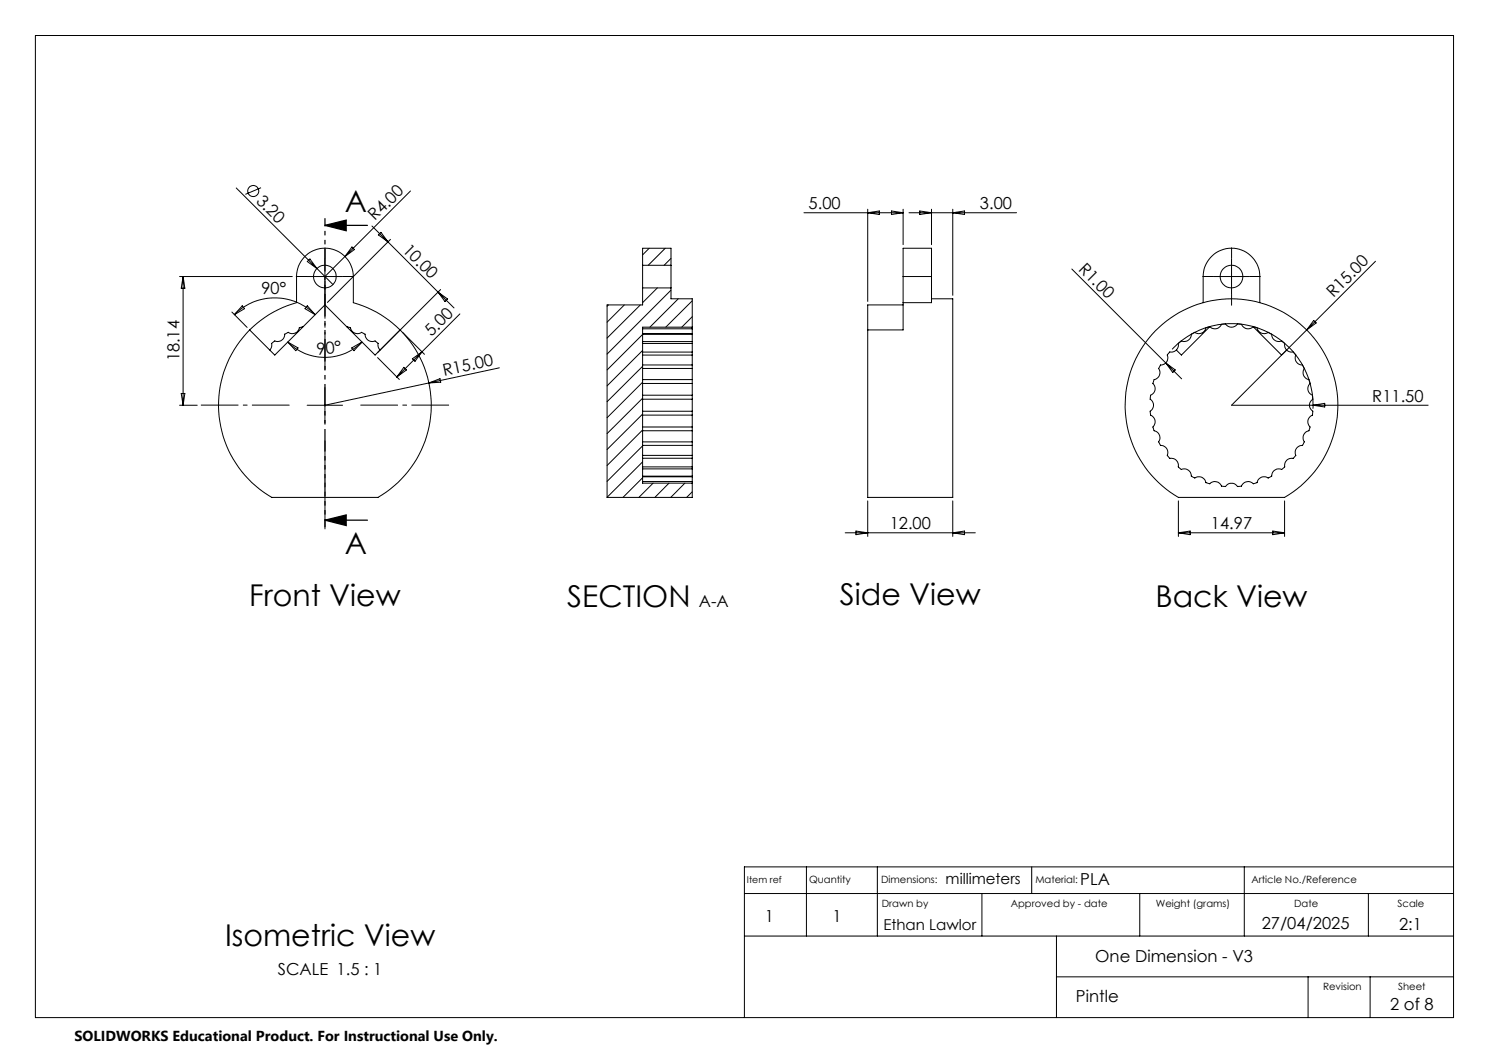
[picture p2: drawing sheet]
<svg xmlns="http://www.w3.org/2000/svg" width="420mm" height="297mm" viewBox="0 0 420 297" stroke-linecap="round" stroke-linejoin="round" font-family="sans-serif">
<g fill="none" stroke="#000" stroke-width=".28">
<path d="M10 10h400v277h-400zM66.6 53l27.3 27.3M73.6 52.9l-4.4 1.9M115.8 53.9l-24.1 24.1M244.8 59v26M251.5 59.5l3.2 .5-3.2 .5zM254.7 59v10M259.4 59.5l3.3 .5-3.3 .5zM262.7 59v10M268.7 59v24.3M50.7 78h31.7M51.6 78v36.3"/>
<path d="M51.6 78l.5 3.3h-1zM86.6 78h10M86.7 73.8l.7-.7 2 2.6zM91.7 73v10M99.3 69.7l.7 .7-2.7 2zM104.9 63.7l4.5 4.5M106.7 66.2l.8-.7 1.9 2.7zM109.4 68.2l14.1 14.2M110.1 67.5l-17.7 17.8M181.3 74.8v6.4M181.3 74.8v-4.8h8v4.8M181.3 74.8h8"/>
<path d="M183.1 70l-1.8 1.9M187.6 70l-4.8 4.8M189.3 74.8v6.4M189.3 72.9l-2 1.9M226.8 60h27.9M244.8 60l3.2-.5v1zM254.7 78v-8h8v8M254.7 78h8M254.7 78v7.4M256.4 60h30.3M262.7 78v7.4h-8M268.7 60l3.4-.5v1z"/>
<path d="M302.3 75.9l31 31M342.4 78h10M347.4 73v10M388 73.7l-40.6 40.6h55.4M65.4 88l4.3 4.4M66.1 88.8a16.1 16.1 0 0 1 22.8 0M68.3 86.3l.7 .8-2.9 1.7zM70.4 93.1a30 30 0 0 0 6.3 47.2h29.9a30 30 0 0 0 6.3-47.2M70.4 93.1a29.9 29.9 0 0 1 13.2-7.7v-7.4a8 8 0 0 1 8.1-8 8 8 0 0 1 8 8v7.4a29.9 29.9 0 0 1 13.2 7.7M70.4 93.1l7.1 7.1 14.2-14.2 14.1 14.2 7.1-7.1M81.2 96.5a14.8 14.8 0 0 0 20.9 0M81.2 96.5l2.9 1.6-.7 .8z"/>
<path d="M85.5 92.1l-.3 .1a1.36 1.36 0 0 0-1.2 1.2 2.27 2.27 0 0 1-2.8 .4l-.2 .1a1.45 1.45 0 0 0-1 1.4 2.25 2.25 0 0 1-2.6 .9l-.2 .2a.91 .91 0 0 0-.5 1.2l-.6 1.1M86.7 86.3l2.2 2.5-2.9-1.7zM97.8 92.1l.2 .1a1.02 1.02 0 0 1 1.1 .9 2.24 2.24 0 0 0 3 .7l.1 .1a1.16 1.16 0 0 1 .9 1.1 2.21 2.21 0 0 0 2.8 1.2l.2 .2a.89 .89 0 0 1 .5 1.2l.6 1.1M99.2 98.1l2.9-1.6-2.3 2.4zM113.6 93.8l6.1 6.1M123.5 82.4l4.6 4.5M123.5 82.4l2.8 1.9-.8 .8zM124.3 81.7l-17.8 17.7M129.7 88.5l-17.8 17.8M171.6 86l-.4 .4M176.1 86l-4.9 4.9M180.6 86l-9.4 9.4"/>
<path d="M181.3 81.2v4.8h-10.1v54.3h24.1v-4M181.3 94.3l-10.1 10M181.3 98.8l-10.1 10M181.3 92.7h14M181.3 94.1h14M181.3 96.3h14M181.3 99.3h14M181.3 81.2h8M181.3 94.3h14M181.3 96.9h14M185.4 81.2l-4.1 4.2M189.3 81.2v3.1h6v8"/>
<path d="M189.3 81.8l-18.1 18.1M191.3 84.3l-8 8M195.3 92.3v.4M195.3 92.7v1.4M195.3 94.1v.2M195.3 94.3v2M195.3 96.3v.6M195.3 96.9v2.4M195.3 99.3v.9M195.3 84.8l-7.5 7.5M195.3 89.3l-3 3M195.3 92.3h-14v44h14"/>
<path d="M254.7 85.4v7.7h-9.9M254.7 86h-9.9v7.1M262.7 84.3h6v56h-23.9v-47.2M325.9 93.3a30 30 0 0 1 45.2 2.6 30 30 0 0 1-8.8 44.4h-29.9a30 30 0 0 1-6.5-47zM330 99.3a2.16 2.16 0 0 0 2.5-2.5l.6-.6a2.27 2.27 0 0 0 3.1-2l.7-.4a2.29 2.29 0 0 0 3.4-1.4l.8-.3a2.25 2.25 0 0 0 3.6-.7h.8a2.28 2.28 0 0 0 3.7 0h.8a2.26 2.26 0 0 0 3.6 .7l.8 .3a2.3 2.3 0 0 0 3.4 1.4l.8 .4a2.3 2.3 0 0 0 3 2l.7 .6a2.3 2.3 0 0 0 2.6 2.6l.6 .8-.1 .3a2.18 2.18 0 0 0 2.1 2.6l.3 .7a2.29 2.29 0 0 0 1.5 3.4l.2 .8a2.25 2.25 0 0 0 .7 3.6l.1 .9a2.28 2.28 0 0 0 0 3.6l-.1 .8a2.26 2.26 0 0 0-.7 3.6l-.2 .9a2.3 2.3 0 0 0-1.5 3.3l-.3 .8a2.25 2.25 0 0 0-2.1 3l-.5 .7a2.3 2.3 0 0 0-2.6 2.6l-.7 .5a2.34 2.34 0 0 0-3 2.1l-.8 .4a2.29 2.29 0 0 0-3.4 1.4l-.8 .2a2.31 2.31 0 0 0-3.6 .7l-.8 .1a2.28 2.28 0 0 0-3.7 0l-.8-.1a2.31 2.31 0 0 0-3.6-.7l-.8-.2a2.28 2.28 0 0 0-3.4-1.4l-.7-.4a2.3 2.3 0 0 0-3.1-2.1l-.6-.5a2.33 2.33 0 0 0-2.7-2.6l-.5-.7a2.25 2.25 0 0 0-2-3l-.4-.8a2.29 2.29 0 0 0-1.4-3.3l-.3-.9a2.26 2.26 0 0 0-.7-3.6l-.1-.8a2.28 2.28 0 0 0 0-3.6l.1-.9a2.26 2.26 0 0 0 .7-3.6l.3-.8a2.28 2.28 0 0 0 1.4-3.4l.4-.7a2.3 2.3 0 0 0 2-3.1zM330.6 98.5a23 23 0 0 1 25.7-5.4 23 23 0 0 1 14 22.2M339.4 85.4v-7.4a8 8 0 0 1 8-8 8 8 0 0 1 8 8v7.4M341.2 92.1l-8 8.1-1.4-1.5M353.5 92.1l8 8.1 1.4-1.5M370.6 90.4l.7 .7-2.7 2zM50.7 114.3h4.9M51.1 111h1l-.5 3.3z"/>
<path d="M86.6 114.3h10M91.7 109.3v10M106.5 100.9l6.1 6.1M113.9 103.6l.8 .7-2.8 2zM116.3 101.2l2.7-2-1.9 2.7zM121 108l3.1-1.2 .2 1zM140.9 103.7l-49.2 10.6M181.3 103.3l-10.1 10M181.3 107.8l-10.1 10M181.3 112.3l-10.1 10M181.3 116.8l-10.1 10M181.3 102.9h14"/>
<path d="M181.3 100.2h14M181.3 103.9h14M181.3 107.1h14M181.3 108.2h14M181.3 111.5h14M181.3 117.1h14M181.3 112.6h14M181.3 116h14M195.3 100.2v2.7M195.3 102.9v1M195.3 103.9v3.2M195.3 108.2v3.3"/>
<path d="M195.3 117.1v3.3M195.3 107.1v1.1M195.3 112.6v3.4M195.3 116v1.1M195.3 111.5v1.1M328.8 102.4l2.7 1.9-.7 .8zM370.4 114.3l3.3-.5v1zM181.3 121.3l-10.1 10M181.3 125.8l-10.1 10M181.3 130.3l-10.1 10M181.3 134.8l-5.6 5.5M181.3 135.8h14"/>
<path d="M181.3 134.5h14M181.3 132.3h14M181.3 129.3h14M181.3 125.6h14M181.3 134.3h14M181.3 131.7h14M181.3 128.4h14M181.3 124.6h14M181.3 121.5h14M181.3 120.4h14M184.2 136.3l-4 4M188.7 136.3l-4 4"/>
<path d="M193.2 136.3l-4 4M195.3 135.8v.5M195.3 134.5v1.3M195.3 134.3v.2M195.3 132.3v2M195.3 131.7v.6M195.3 129.3v2.4M195.3 128.4v.9M195.3 125.6v2.8M195.3 124.6v1M195.3 121.5v3.1M195.3 120.4v1.1"/>
<path d="M195.3 138.7l-1.6 1.6M238.4 150.3h36.7M241.4 149.8l3.4 .5-3.4 .5zM244.8 141.3v10M268.7 141.3v10M268.7 150.3l3.4-.5v1zM332.4 150.3h29.9M332.4 141.3v10M332.4 150.3l3.3-.5v1zM359 149.8l3.3 .5-3.3 .5zM362.3 141.3v10M210 252h200"/>
<path d="M227.5 244.5v19.5M247.5 244.5v19.5M277 252v12M291 244.5v7.5M321.5 252v12M351 244.5v19.5M386 252v12M410 244.5h-200v42.5M210 264h200M298 264v23M298 275.5h112M369 275.5v11.5"/>
<path d="M386.5 275.5v11.5"/>
<circle cx="71.4" cy="53.9" r="1.57"/>
<circle cx="91.6" cy="78" r="3.2"/>
<circle cx="347.4" cy="78" r="3.2"/>
</g>
<path d="M91.7 63.6l5.9-1.5v3zM91.7 63.6h11.9M91.7 146.7l5.9-1.5v3zM91.7 146.7h11.9" fill="none" stroke="#000" stroke-width=".35"/>
<path d="M86.7 78h-3.2M91.7 73v-3.2M96.7 78h3.2M342.4 78h-3.2M347.4 73v-3.2M352.4 78h3.2M91.7 83v3.2M347.4 83v3.2" fill="none" stroke="#000" stroke-width=".28" stroke-dasharray="15.2 1.3 1.3 1.3" stroke-linecap="butt"/>
<path d="M81.7 114.3h-25M91.7 104.3v-25M101.7 114.3h25M91.7 124.3v25" fill="none" stroke="#000" stroke-width=".28" stroke-dasharray="15.2 1.3 1.3 1.3" stroke-dashoffset="4.6" stroke-linecap="butt"/>
<path d="M91.7 61.6v87.1" fill="none" stroke="#000" stroke-width=".35" stroke-dasharray="6.3 1.3 1.3 1.3 1.3 1.3" stroke-dashoffset="4.1" stroke-linecap="butt"/>
<path d="M91.7 63.6l5.9-1.5v3zM91.7 146.7l5.9-1.5v3z" fill="#000"/>
<g font-size="8.5">
<text x="97.3" y="59.7">A</text>
<text x="97.3" y="156.3">A</text>
<text x="70.3" y="170.9">Front View</text>
<text x="160" y="171.1">SECTION</text>
<text x="236.9" y="170.6">Side View</text>
<text x="325.9" y="171.3">Back View</text>
<text x="63.5" y="266.9">Isometric View</text>
</g>
<g font-size="4.7">
<text x="72" y="56.9" transform="rotate(45 72 56.9)">3.20</text>
<text x="228.1" y="59">5.00</text>
<text x="276.4" y="59">3.00</text>
<text x="105.8" y="62.5" transform="rotate(-45 105.8 62.5)">R4.00</text>
<text x="113.3" y="70.7" transform="rotate(45 113.3 70.7)">10.00</text>
<text x="304" y="76.1" transform="rotate(45 304 76.1)">R1.00</text>
<text x="73.7" y="83" transform="rotate(-1 73.7 83)">90°</text>
<text x="376.1" y="84.1" transform="rotate(-45 376.1 84.1)">R15.00</text>
<text x="121.7" y="95.1" transform="rotate(-45 121.7 95.1)">5.00</text>
<text x="50.6" y="101.9" transform="rotate(-90 50.6 101.9)">18.14</text>
<text x="89.4" y="100" transform="rotate(-5 89.4 100)">90°</text>
<text x="125.3" y="106.1" transform="rotate(-12 125.3 106.1)">R15.00</text>
<text x="387.1" y="113.3">R11.50</text>
<text x="251" y="149.3">12.00</text>
<text x="341.6" y="149.3">14.97</text>
<text x="197.1" y="171.1">A-A</text>
<text x="304.7" y="249.6">PLA</text>
<text x="215.7" y="260.1">1</text>
<text x="234.8" y="260.1">1</text>
<text x="355.9" y="262.2">27/04/2025</text>
<text x="394.6" y="262.2">2:1</text>
<text x="78.4" y="275.1">SCALE 1.5 : 1</text>
<text x="308.9" y="271.4">One Dimension - V3</text>
<text x="303.5" y="282.7">Pintle</text>
<text x="392.1" y="284.9">2 of 8</text>
</g>
<g font-size="4.2">
<text x="266.7" y="249.4">millimeters</text>
<text x="249.2" y="262.2">Ethan Lawlor</text>
</g>
<text font-size="4.1" x="21" y="293.7">SOLIDWORKS Educational Product. For Instructional Use Only.</text>
<g font-size="2.8">
<text x="228.2" y="249.1">Quantity</text>
<text x="248.5" y="249.1">Dimensions:</text>
<text x="292" y="249.1">Material:</text>
<text x="353" y="249.1">Article No./Reference</text>
<text x="248.7" y="255.8">Drawn by</text>
<text x="285.1" y="255.8">Approved by - date</text>
<text x="326" y="255.8">Weight (grams)</text>
<text x="365" y="255.8">Date</text>
<text x="394.2" y="255.8">Scale</text>
<text x="373.2" y="279.1">Revision</text>
<text x="394.4" y="279.2">Sheet</text>
</g>
<text font-size="2.7" x="210.7" y="249.2">Item ref</text>
</svg>
